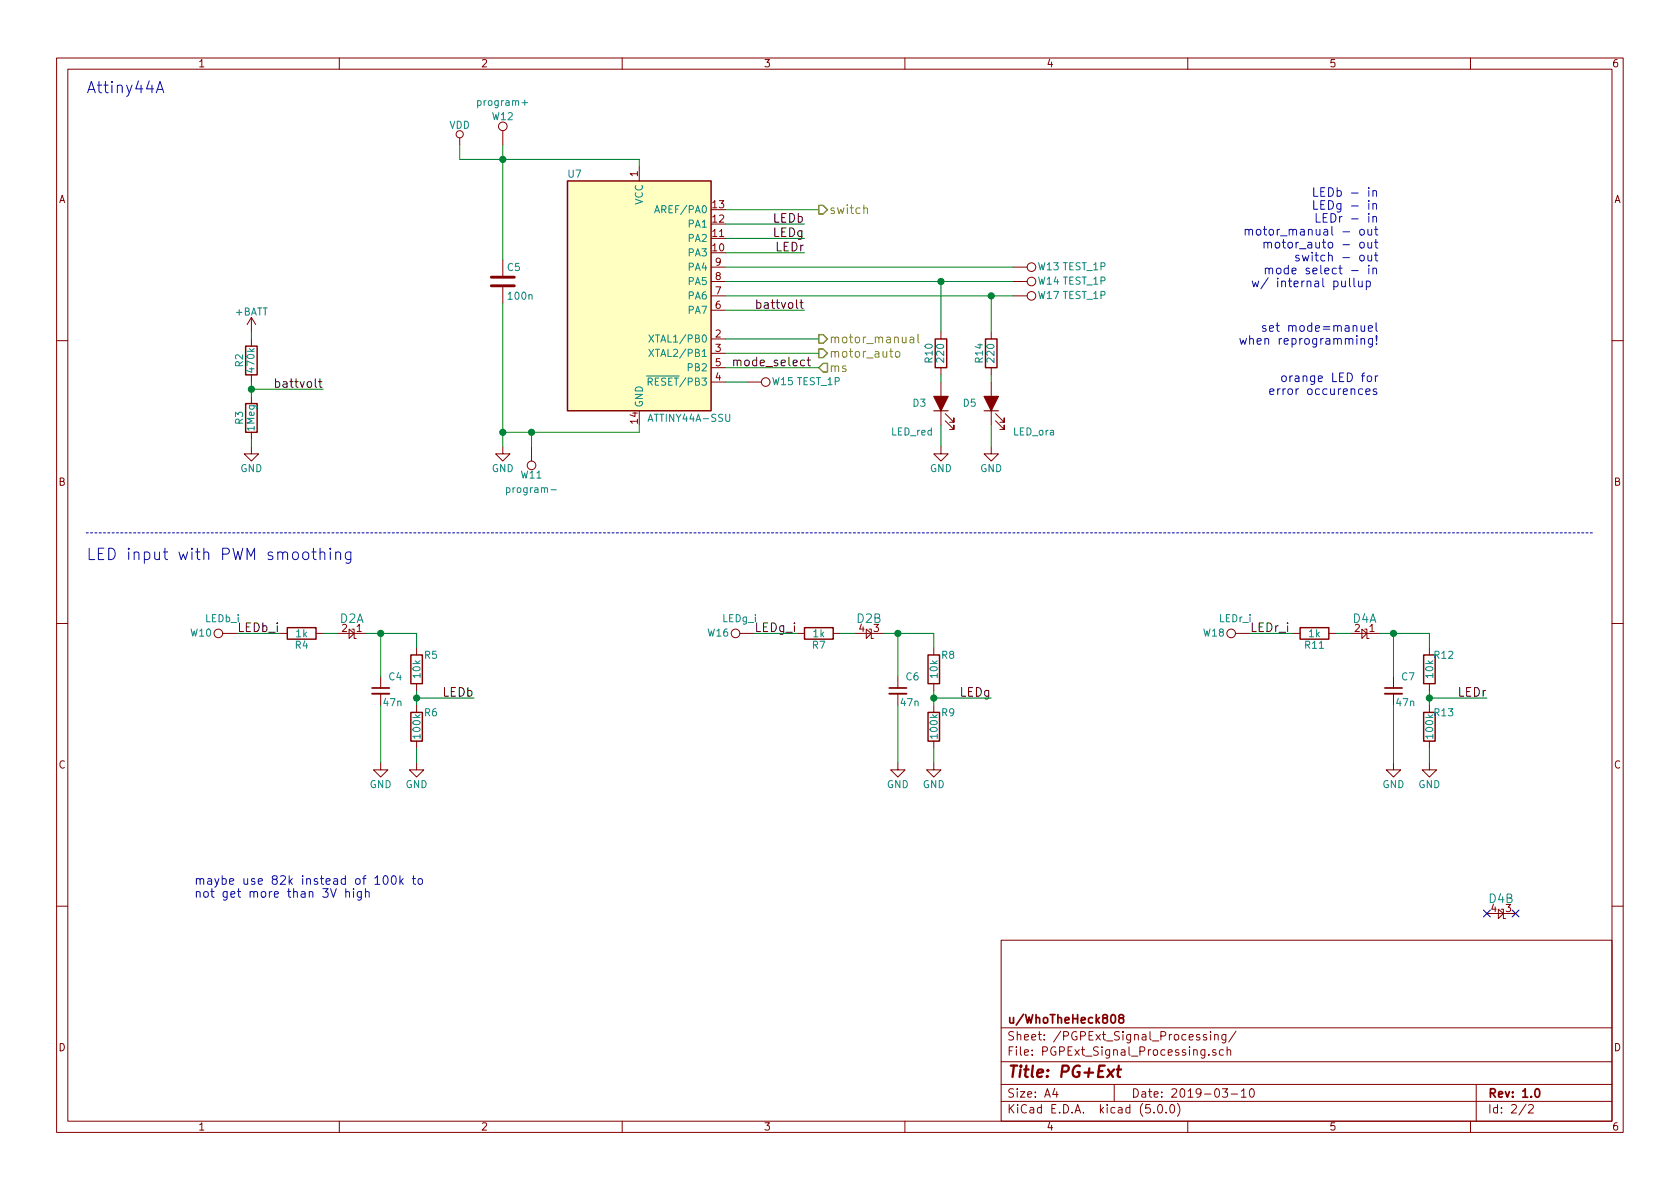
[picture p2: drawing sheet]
EESchema Schematic File Version 4
EELAYER 26 0
EELAYER END
$Descr A4 11693 8268
encoding utf-8
Sheet 2 2
Title "PG+Ext"
Date "2019-03-10"
Rev "1.0"
Comp "u/WhoTheHeck808"
Comment1 ""
Comment2 ""
Comment3 ""
Comment4 ""
$EndDescr
$Comp
L Connector:TestPoint W10
U 1 1
P 1650 4400
F 0 "W10" V 1650 4650 50  0000 C CNN
F 1 "LEDb_i" V 1750 4500 50  0000 C CNN
F 2 "TestPoint:TestPoint_Pad_D1.5mm" H 1850 4400 50  0001 C CNN
F 3 "" H 1850 4400 50  0000 C CNN
	1    1650 4400
	0    -1   -1   0   
$EndComp
$Comp
L additional_parts:D_Schottky_Dual D2
U 1 1
P 2450 4400
F 0 "D2" H 2450 4300 60  0000 C CNN
F 1 "D_Schottky_Dual" H 2475 4275 60  0001 C CNN
F 2 "Package_TO_SOT_SMD:SOT-343_SC-70-4" H 2450 4400 60  0001 C CNN
F 3 "http://www.produktinfo.conrad.com/datenblaetter/125000-149999/140681-da-01-en-SCHOTTKY_DIODE_RB481KTL_SOT_343.pdf" H 2450 4400 60  0001 C CNN
	1    2450 4400
	-1   0    0    1   
$EndComp
$Comp
L additional_parts:D_Schottky_Dual D2
U 2 1
P 6050 4400
F 0 "D2" H 6050 4300 60  0000 C CNN
F 1 "D_Schottky_Dual" H 6075 4275 60  0001 C CNN
F 2 "Package_TO_SOT_SMD:SOT-343_SC-70-4" H 6050 4400 60  0001 C CNN
F 3 "http://www.produktinfo.conrad.com/datenblaetter/125000-149999/140681-da-01-en-SCHOTTKY_DIODE_RB481KTL_SOT_343.pdf" H 6050 4400 60  0001 C CNN
	2    6050 4400
	-1   0    0    1   
$EndComp
Text Label 5600 1550 2    60   ~ 0
LEDb
Text Label 5600 1650 2    60   ~ 0
LEDg
Text Label 5600 1750 2    60   ~ 0
LEDr
Text Notes 9600 2000 2    60   ~ 0
LEDb - in\nLEDg - in\nLEDr - in\nmotor_manual - out\nmotor_auto - out\nswitch - out\nmode select - in\nw/ internal pullup 
$Comp
L Device:C C5
U 1 1
P 3500 1950
F 0 "C5" H 3525 2050 50  0000 L CNN
F 1 "100n" H 3525 1850 50  0000 L CNN
F 2 "Capacitor_SMD:C_0805_2012Metric" H 3538 1800 50  0001 C CNN
F 3 "" H 3500 1950 50  0000 C CNN
	1    3500 1950
	1    0    0    -1  
$EndComp
$Comp
L power:GND #PWR028
U 1 1
P 3500 3100
F 0 "#PWR028" H 3500 2850 50  0001 C CNN
F 1 "GND" H 3500 2950 50  0000 C CNN
F 2 "" H 3500 3100 50  0000 C CNN
F 3 "" H 3500 3100 50  0000 C CNN
	1    3500 3100
	1    0    0    -1  
$EndComp
$Comp
L power:GND #PWR031
U 1 1
P 6550 3100
F 0 "#PWR031" H 6550 2850 50  0001 C CNN
F 1 "GND" H 6550 2950 50  0000 C CNN
F 2 "" H 6550 3100 50  0000 C CNN
F 3 "" H 6550 3100 50  0000 C CNN
	1    6550 3100
	1    0    0    -1  
$EndComp
Text Notes 9600 2750 2    60   ~ 0
orange LED for\nerror occurences
Text Label 5650 2550 2    60   ~ 0
mode_select
$Comp
L Device:R R10
U 1 1
P 6550 2450
F 0 "R10" V 6630 2450 50  0000 C CNN
F 1 "220" V 6550 2450 50  0000 C CNN
F 2 "Resistor_SMD:R_0603_1608Metric" V 6480 2450 50  0001 C CNN
F 3 "" H 6550 2450 50  0000 C CNN
	1    6550 2450
	-1   0    0    1   
$EndComp
$Comp
L Device:LED_ALT D3
U 1 1
P 6550 2800
F 0 "D3" V 6550 2950 50  0000 C CNN
F 1 "LED_red" V 6350 3000 50  0000 C CNN
F 2 "LED_SMD:LED_0805_2012Metric" H 6550 2800 50  0001 C CNN
F 3 "" H 6550 2800 50  0001 C CNN
	1    6550 2800
	0    -1   -1   0   
$EndComp
Wire Wire Line
	3500 2100 3500 3000
Wire Wire Line
	3500 3000 3500 3100
Connection ~ 3500 3000
Wire Wire Line
	5050 1450 5700 1450
Wire Wire Line
	5050 1550 5600 1550
Wire Wire Line
	5050 1650 5600 1650
Wire Wire Line
	5050 1750 5600 1750
$Comp
L power:VDD #PWR027
U 1 1
P 3200 1000
F 0 "#PWR027" H 3200 850 50  0001 C CNN
F 1 "VDD" H 3200 1140 50  0000 C CNN
F 2 "" H 3200 1000 50  0001 C CNN
F 3 "" H 3200 1000 50  0001 C CNN
	1    3200 1000
	1    0    0    -1  
$EndComp
$Comp
L Device:C_Small C4
U 1 1
P 2650 4800
F 0 "C4" H 2700 4900 50  0000 L CNN
F 1 "47n" H 2660 4720 50  0000 L CNN
F 2 "Capacitor_SMD:C_0805_2012Metric" H 2650 4800 50  0001 C CNN
F 3 "" H 2650 4800 50  0001 C CNN
	1    2650 4800
	1    0    0    -1  
$EndComp
$Comp
L Device:R R5
U 1 1
P 2900 4650
F 0 "R5" H 3000 4750 50  0000 C CNN
F 1 "10k" V 2900 4650 50  0000 C CNN
F 2 "Resistor_SMD:R_0603_1608Metric" V 2830 4650 50  0001 C CNN
F 3 "" H 2900 4650 50  0000 C CNN
	1    2900 4650
	1    0    0    -1  
$EndComp
$Comp
L additional_parts:D_Schottky_Dual D4
U 1 1
P 9500 4400
F 0 "D4" H 9500 4300 60  0000 C CNN
F 1 "D_Schottky_Dual" H 9525 4275 60  0001 C CNN
F 2 "Package_TO_SOT_SMD:SOT-343_SC-70-4" H 9500 4400 60  0001 C CNN
F 3 "http://www.produktinfo.conrad.com/datenblaetter/125000-149999/140681-da-01-en-SCHOTTKY_DIODE_RB481KTL_SOT_343.pdf" H 9500 4400 60  0001 C CNN
	1    9500 4400
	-1   0    0    1   
$EndComp
$Comp
L additional_parts:D_Schottky_Dual D4
U 2 1
P 10450 6350
F 0 "D4" H 10450 6250 60  0000 C CNN
F 1 "D_Schottky_Dual" H 10475 6225 60  0001 C CNN
F 2 "Package_TO_SOT_SMD:SOT-343_SC-70-4" H 10450 6350 60  0001 C CNN
F 3 "http://www.produktinfo.conrad.com/datenblaetter/125000-149999/140681-da-01-en-SCHOTTKY_DIODE_RB481KTL_SOT_343.pdf" H 10450 6350 60  0001 C CNN
	2    10450 6350
	-1   0    0    1   
$EndComp
$Comp
L Device:R R4
U 1 1
P 2100 4400
F 0 "R4" V 2180 4400 50  0000 C CNN
F 1 "1k" V 2100 4400 50  0000 C CNN
F 2 "Resistor_SMD:R_0603_1608Metric" V 2030 4400 50  0001 C CNN
F 3 "" H 2100 4400 50  0000 C CNN
	1    2100 4400
	0    1    1    0   
$EndComp
Wire Wire Line
	1650 4400 1950 4400
Wire Wire Line
	2250 4400 2350 4400
$Comp
L power:GND #PWR026
U 1 1
P 2900 5300
F 0 "#PWR026" H 2900 5050 50  0001 C CNN
F 1 "GND" H 2900 5150 50  0000 C CNN
F 2 "" H 2900 5300 50  0000 C CNN
F 3 "" H 2900 5300 50  0000 C CNN
	1    2900 5300
	1    0    0    -1  
$EndComp
Text Label 3300 4850 2    60   ~ 0
LEDb
Text Label 6900 4850 2    60   ~ 0
LEDg
Text Label 10350 4850 2    60   ~ 0
LEDr
$Comp
L Device:R R6
U 1 1
P 2900 5050
F 0 "R6" H 3000 5150 50  0000 C CNN
F 1 "100k" V 2900 5050 50  0000 C CNN
F 2 "Resistor_SMD:R_0603_1608Metric" V 2830 5050 50  0001 C CNN
F 3 "" H 2900 5050 50  0000 C CNN
	1    2900 5050
	1    0    0    -1  
$EndComp
$Comp
L power:GND #PWR025
U 1 1
P 2650 5300
F 0 "#PWR025" H 2650 5050 50  0001 C CNN
F 1 "GND" H 2650 5150 50  0000 C CNN
F 2 "" H 2650 5300 50  0000 C CNN
F 3 "" H 2650 5300 50  0000 C CNN
	1    2650 5300
	1    0    0    -1  
$EndComp
Wire Wire Line
	2550 4400 2650 4400
Wire Wire Line
	2650 4400 2900 4400
Wire Wire Line
	2650 4400 2650 4700
Wire Wire Line
	2650 4900 2650 5300
Wire Wire Line
	2900 5300 2900 5200
Wire Wire Line
	2900 4800 2900 4850
Wire Wire Line
	2900 4850 2900 4900
Wire Wire Line
	2900 4850 3300 4850
Connection ~ 2900 4850
Wire Wire Line
	2900 4400 2900 4500
Connection ~ 2650 4400
$Comp
L Connector:TestPoint W16
U 1 1
P 5250 4400
F 0 "W16" V 5250 4650 50  0000 C CNN
F 1 "LEDg_i" V 5350 4500 50  0000 C CNN
F 2 "TestPoint:TestPoint_Pad_D1.5mm" H 5450 4400 50  0001 C CNN
F 3 "" H 5450 4400 50  0000 C CNN
	1    5250 4400
	0    -1   -1   0   
$EndComp
$Comp
L Device:C_Small C6
U 1 1
P 6250 4800
F 0 "C6" H 6300 4900 50  0000 L CNN
F 1 "47n" H 6260 4720 50  0000 L CNN
F 2 "Capacitor_SMD:C_0805_2012Metric" H 6250 4800 50  0001 C CNN
F 3 "" H 6250 4800 50  0001 C CNN
	1    6250 4800
	1    0    0    -1  
$EndComp
$Comp
L Device:R R8
U 1 1
P 6500 4650
F 0 "R8" H 6600 4750 50  0000 C CNN
F 1 "10k" V 6500 4650 50  0000 C CNN
F 2 "Resistor_SMD:R_0603_1608Metric" V 6430 4650 50  0001 C CNN
F 3 "" H 6500 4650 50  0000 C CNN
	1    6500 4650
	1    0    0    -1  
$EndComp
$Comp
L Device:R R7
U 1 1
P 5700 4400
F 0 "R7" V 5780 4400 50  0000 C CNN
F 1 "1k" V 5700 4400 50  0000 C CNN
F 2 "Resistor_SMD:R_0603_1608Metric" V 5630 4400 50  0001 C CNN
F 3 "" H 5700 4400 50  0000 C CNN
	1    5700 4400
	0    1    1    0   
$EndComp
Wire Wire Line
	5250 4400 5550 4400
Wire Wire Line
	5850 4400 5950 4400
$Comp
L power:GND #PWR030
U 1 1
P 6500 5300
F 0 "#PWR030" H 6500 5050 50  0001 C CNN
F 1 "GND" H 6500 5150 50  0000 C CNN
F 2 "" H 6500 5300 50  0000 C CNN
F 3 "" H 6500 5300 50  0000 C CNN
	1    6500 5300
	1    0    0    -1  
$EndComp
$Comp
L Device:R R9
U 1 1
P 6500 5050
F 0 "R9" H 6600 5150 50  0000 C CNN
F 1 "100k" V 6500 5050 50  0000 C CNN
F 2 "Resistor_SMD:R_0603_1608Metric" V 6430 5050 50  0001 C CNN
F 3 "" H 6500 5050 50  0000 C CNN
	1    6500 5050
	1    0    0    -1  
$EndComp
$Comp
L power:GND #PWR029
U 1 1
P 6250 5300
F 0 "#PWR029" H 6250 5050 50  0001 C CNN
F 1 "GND" H 6250 5150 50  0000 C CNN
F 2 "" H 6250 5300 50  0000 C CNN
F 3 "" H 6250 5300 50  0000 C CNN
	1    6250 5300
	1    0    0    -1  
$EndComp
Wire Wire Line
	6150 4400 6250 4400
Wire Wire Line
	6250 4400 6500 4400
Wire Wire Line
	6250 4400 6250 4700
Wire Wire Line
	6250 4900 6250 5300
Wire Wire Line
	6500 4400 6500 4500
Connection ~ 6250 4400
$Comp
L Connector:TestPoint W18
U 1 1
P 8700 4400
F 0 "W18" V 8700 4650 50  0000 C CNN
F 1 "LEDr_i" V 8800 4500 50  0000 C CNN
F 2 "TestPoint:TestPoint_Pad_D1.5mm" H 8900 4400 50  0001 C CNN
F 3 "" H 8900 4400 50  0000 C CNN
	1    8700 4400
	0    -1   -1   0   
$EndComp
$Comp
L Device:C_Small C7
U 1 1
P 9700 4800
F 0 "C7" H 9750 4900 50  0000 L CNN
F 1 "47n" H 9710 4720 50  0000 L CNN
F 2 "Capacitor_SMD:C_0805_2012Metric" H 9700 4800 50  0001 C CNN
F 3 "" H 9700 4800 50  0001 C CNN
	1    9700 4800
	1    0    0    -1  
$EndComp
$Comp
L Device:R R12
U 1 1
P 9950 4650
F 0 "R12" H 10050 4750 50  0000 C CNN
F 1 "10k" V 9950 4650 50  0000 C CNN
F 2 "Resistor_SMD:R_0603_1608Metric" V 9880 4650 50  0001 C CNN
F 3 "" H 9950 4650 50  0000 C CNN
	1    9950 4650
	1    0    0    -1  
$EndComp
$Comp
L Device:R R11
U 1 1
P 9150 4400
F 0 "R11" V 9230 4400 50  0000 C CNN
F 1 "1k" V 9150 4400 50  0000 C CNN
F 2 "Resistor_SMD:R_0603_1608Metric" V 9080 4400 50  0001 C CNN
F 3 "" H 9150 4400 50  0000 C CNN
	1    9150 4400
	0    1    1    0   
$EndComp
Wire Wire Line
	8700 4400 9000 4400
Wire Wire Line
	9300 4400 9400 4400
$Comp
L power:GND #PWR033
U 1 1
P 9950 5300
F 0 "#PWR033" H 9950 5050 50  0001 C CNN
F 1 "GND" H 9950 5150 50  0000 C CNN
F 2 "" H 9950 5300 50  0000 C CNN
F 3 "" H 9950 5300 50  0000 C CNN
	1    9950 5300
	1    0    0    -1  
$EndComp
$Comp
L Device:R R13
U 1 1
P 9950 5050
F 0 "R13" H 10050 5150 50  0000 C CNN
F 1 "100k" V 9950 5050 50  0000 C CNN
F 2 "Resistor_SMD:R_0603_1608Metric" V 9880 5050 50  0001 C CNN
F 3 "" H 9950 5050 50  0000 C CNN
	1    9950 5050
	1    0    0    -1  
$EndComp
$Comp
L power:GND #PWR032
U 1 1
P 9700 5300
F 0 "#PWR032" H 9700 5050 50  0001 C CNN
F 1 "GND" H 9700 5150 50  0000 C CNN
F 2 "" H 9700 5300 50  0000 C CNN
F 3 "" H 9700 5300 50  0000 C CNN
	1    9700 5300
	1    0    0    -1  
$EndComp
Wire Wire Line
	9600 4400 9700 4400
Wire Wire Line
	9700 4400 9950 4400
Wire Wire Line
	9700 4400 9700 4700
Wire Wire Line
	9700 4900 9700 5300
Wire Wire Line
	9950 5300 9950 5200
Wire Wire Line
	9950 4800 9950 4850
Wire Wire Line
	9950 4850 9950 4900
Wire Wire Line
	9950 4850 10350 4850
Connection ~ 9950 4850
Wire Wire Line
	9950 4400 9950 4500
Connection ~ 9700 4400
NoConn ~ 10350 6350
NoConn ~ 10550 6350
Text Notes 1350 6250 0    60   ~ 0
maybe use 82k instead of 100k to \nnot get more than 3V high
Text HLabel 5700 1450 2    60   Output ~ 0
switch
Text Label 8700 4400 0    60   ~ 0
LEDr_i
Text Label 5250 4400 0    60   ~ 0
LEDg_i
Text Label 1650 4400 0    60   ~ 0
LEDb_i
Text HLabel 5700 2550 2    60   Input ~ 0
ms
Wire Notes Line
	600  3700 11100 3700
Text Notes 600  650  0    79   ~ 0
Attiny44A
Text Notes 600  3900 0    79   ~ 0
LED input with PWM smoothing
Wire Wire Line
	6500 5300 6500 5200
Wire Wire Line
	6500 4800 6500 4850
Wire Wire Line
	6500 4850 6500 4900
Wire Wire Line
	6500 4850 6900 4850
Connection ~ 6500 4850
$Comp
L MCU_Microchip_ATtiny:ATtiny44A-SSU U7
U 1 1
P 4450 2050
F 0 "U7" H 4000 2900 50  0000 C CNN
F 1 "ATTINY44A-SSU" H 4800 1200 50  0000 C CNN
F 2 "Package_SO:SOIC-14_3.9x8.7mm_P1.27mm" H 4450 1850 50  0001 C CIN
F 3 "" H 4450 2050 50  0001 C CNN
	1    4450 2050
	1    0    0    -1  
$EndComp
$Comp
L Connector:TestPoint W12
U 1 1
P 3500 1000
F 0 "W12" H 3500 1200 50  0000 C CNN
F 1 "program+" H 3500 1300 50  0000 C CNN
F 2 "TestPoint:TestPoint_Pad_D1.5mm" H 3700 1000 50  0001 C CNN
F 3 "" H 3700 1000 50  0000 C CNN
	1    3500 1000
	-1   0    0    -1  
$EndComp
$Comp
L Connector:TestPoint W17
U 1 1
P 7050 2050
F 0 "W17" V 7050 2300 50  0000 C CNN
F 1 "TEST_1P" V 7050 2550 50  0000 C CNN
F 2 "TestPoint:TestPoint_Pad_D1.5mm" H 7250 2050 50  0001 C CNN
F 3 "" H 7250 2050 50  0000 C CNN
	1    7050 2050
	0    1    -1   0   
$EndComp
$Comp
L Connector:TestPoint W15
U 1 1
P 5200 2650
F 0 "W15" V 5200 2900 50  0000 C CNN
F 1 "TEST_1P" V 5200 3150 50  0000 C CNN
F 2 "TestPoint:TestPoint_Pad_D1.5mm" H 5400 2650 50  0001 C CNN
F 3 "" H 5400 2650 50  0000 C CNN
	1    5200 2650
	0    1    -1   0   
$EndComp
$Comp
L Connector:TestPoint W14
U 1 1
P 7050 1950
F 0 "W14" V 7050 2200 50  0000 C CNN
F 1 "TEST_1P" V 7050 2450 50  0000 C CNN
F 2 "TestPoint:TestPoint_Pad_D1.5mm" H 7250 1950 50  0001 C CNN
F 3 "" H 7250 1950 50  0000 C CNN
	1    7050 1950
	0    1    -1   0   
$EndComp
$Comp
L Connector:TestPoint W13
U 1 1
P 7050 1850
F 0 "W13" V 7050 2100 50  0000 C CNN
F 1 "TEST_1P" V 7050 2350 50  0000 C CNN
F 2 "TestPoint:TestPoint_Pad_D1.5mm" H 7250 1850 50  0001 C CNN
F 3 "" H 7250 1850 50  0000 C CNN
	1    7050 1850
	0    1    -1   0   
$EndComp
$Comp
L Connector:TestPoint W11
U 1 1
P 3700 3100
F 0 "W11" H 3700 3300 50  0000 C CNN
F 1 "program-" H 3700 3400 50  0000 C CNN
F 2 "TestPoint:TestPoint_Pad_D1.5mm" H 3900 3100 50  0001 C CNN
F 3 "" H 3900 3100 50  0000 C CNN
	1    3700 3100
	1    0    0    1   
$EndComp
Wire Wire Line
	7050 2050 6900 2050
Wire Wire Line
	3500 3000 3700 3000
Wire Wire Line
	3700 3000 3700 3100
Connection ~ 3700 3000
Text Notes 9600 2400 2    60   ~ 0
set mode=manuel\nwhen reprogramming!
Wire Wire Line
	4450 3000 4450 2950
Wire Wire Line
	3700 3000 4450 3000
Text HLabel 5700 2450 2    60   Output ~ 0
motor_auto
Text HLabel 5700 2350 2    60   Output ~ 0
motor_manual
Wire Wire Line
	5050 2350 5700 2350
Wire Wire Line
	5050 2450 5700 2450
Wire Wire Line
	3200 1000 3200 1100
Wire Wire Line
	3500 1100 3500 1800
Wire Wire Line
	4450 1100 4450 1150
Wire Wire Line
	6900 2050 6900 2300
Wire Wire Line
	6550 2650 6550 2600
Wire Wire Line
	6550 2950 6550 3100
Connection ~ 6900 2050
Wire Wire Line
	5050 2050 6900 2050
$Comp
L power:+BATT #PWR?
U 1 1
P 1750 2300
AR Path="/5B8DD07B" Ref="#PWR?"  Part="1" 
AR Path="/5B501B74/5B8DD07B" Ref="#PWR023"  Part="1" 
F 0 "#PWR023" H 1750 2150 50  0001 C CNN
F 1 "+BATT" H 1750 2440 50  0000 C CNN
F 2 "" H 1750 2300 50  0000 C CNN
F 3 "" H 1750 2300 50  0000 C CNN
	1    1750 2300
	1    0    0    -1  
$EndComp
Wire Wire Line
	5050 2550 5700 2550
$Comp
L Device:R R2
U 1 1
P 1750 2500
F 0 "R2" V 1830 2500 50  0000 C CNN
F 1 "470k" V 1750 2500 50  0000 C CNN
F 2 "Resistor_SMD:R_0603_1608Metric" V 1680 2500 50  0001 C CNN
F 3 "" H 1750 2500 50  0000 C CNN
	1    1750 2500
	-1   0    0    1   
$EndComp
$Comp
L Device:R R3
U 1 1
P 1750 2900
F 0 "R3" V 1830 2900 50  0000 C CNN
F 1 "1Meg" V 1750 2900 50  0000 C CNN
F 2 "Resistor_SMD:R_0603_1608Metric" V 1680 2900 50  0001 C CNN
F 3 "" H 1750 2900 50  0000 C CNN
	1    1750 2900
	-1   0    0    1   
$EndComp
Wire Wire Line
	5050 2150 5600 2150
Text Label 5600 2150 2    60   ~ 0
battvolt
$Comp
L power:GND #PWR024
U 1 1
P 1750 3100
F 0 "#PWR024" H 1750 2850 50  0001 C CNN
F 1 "GND" H 1750 2950 50  0000 C CNN
F 2 "" H 1750 3100 50  0000 C CNN
F 3 "" H 1750 3100 50  0000 C CNN
	1    1750 3100
	1    0    0    -1  
$EndComp
Wire Wire Line
	1750 2300 1750 2350
Wire Wire Line
	1750 2650 1750 2700
Wire Wire Line
	1750 3050 1750 3100
Wire Wire Line
	1750 2700 2250 2700
Connection ~ 1750 2700
Wire Wire Line
	1750 2700 1750 2750
Text Label 2250 2700 2    60   ~ 0
battvolt
Wire Wire Line
	5050 2650 5200 2650
$Comp
L power:GND #PWR034
U 1 1
P 6900 3100
F 0 "#PWR034" H 6900 2850 50  0001 C CNN
F 1 "GND" H 6900 2950 50  0000 C CNN
F 2 "" H 6900 3100 50  0000 C CNN
F 3 "" H 6900 3100 50  0000 C CNN
	1    6900 3100
	1    0    0    -1  
$EndComp
$Comp
L Device:R R14
U 1 1
P 6900 2450
F 0 "R14" V 6980 2450 50  0000 C CNN
F 1 "220" V 6900 2450 50  0000 C CNN
F 2 "Resistor_SMD:R_0603_1608Metric" V 6830 2450 50  0001 C CNN
F 3 "" H 6900 2450 50  0000 C CNN
	1    6900 2450
	-1   0    0    1   
$EndComp
$Comp
L Device:LED_ALT D5
U 1 1
P 6900 2800
F 0 "D5" V 6900 2950 50  0000 C CNN
F 1 "LED_ora" V 6700 2500 50  0000 C CNN
F 2 "LED_SMD:LED_0805_2012Metric" H 6900 2800 50  0001 C CNN
F 3 "" H 6900 2800 50  0001 C CNN
	1    6900 2800
	0    -1   -1   0   
$EndComp
Wire Wire Line
	6900 2650 6900 2600
Wire Wire Line
	6900 2950 6900 3100
Wire Wire Line
	5050 1850 7050 1850
Wire Wire Line
	5050 1950 6550 1950
Wire Wire Line
	6550 1950 6550 2300
Connection ~ 6550 1950
Wire Wire Line
	6550 1950 7050 1950
Wire Wire Line
	3500 1100 4450 1100
Connection ~ 3500 1100
Wire Wire Line
	3500 1000 3500 1100
Wire Wire Line
	3200 1100 3500 1100
$EndSCHEMATC
